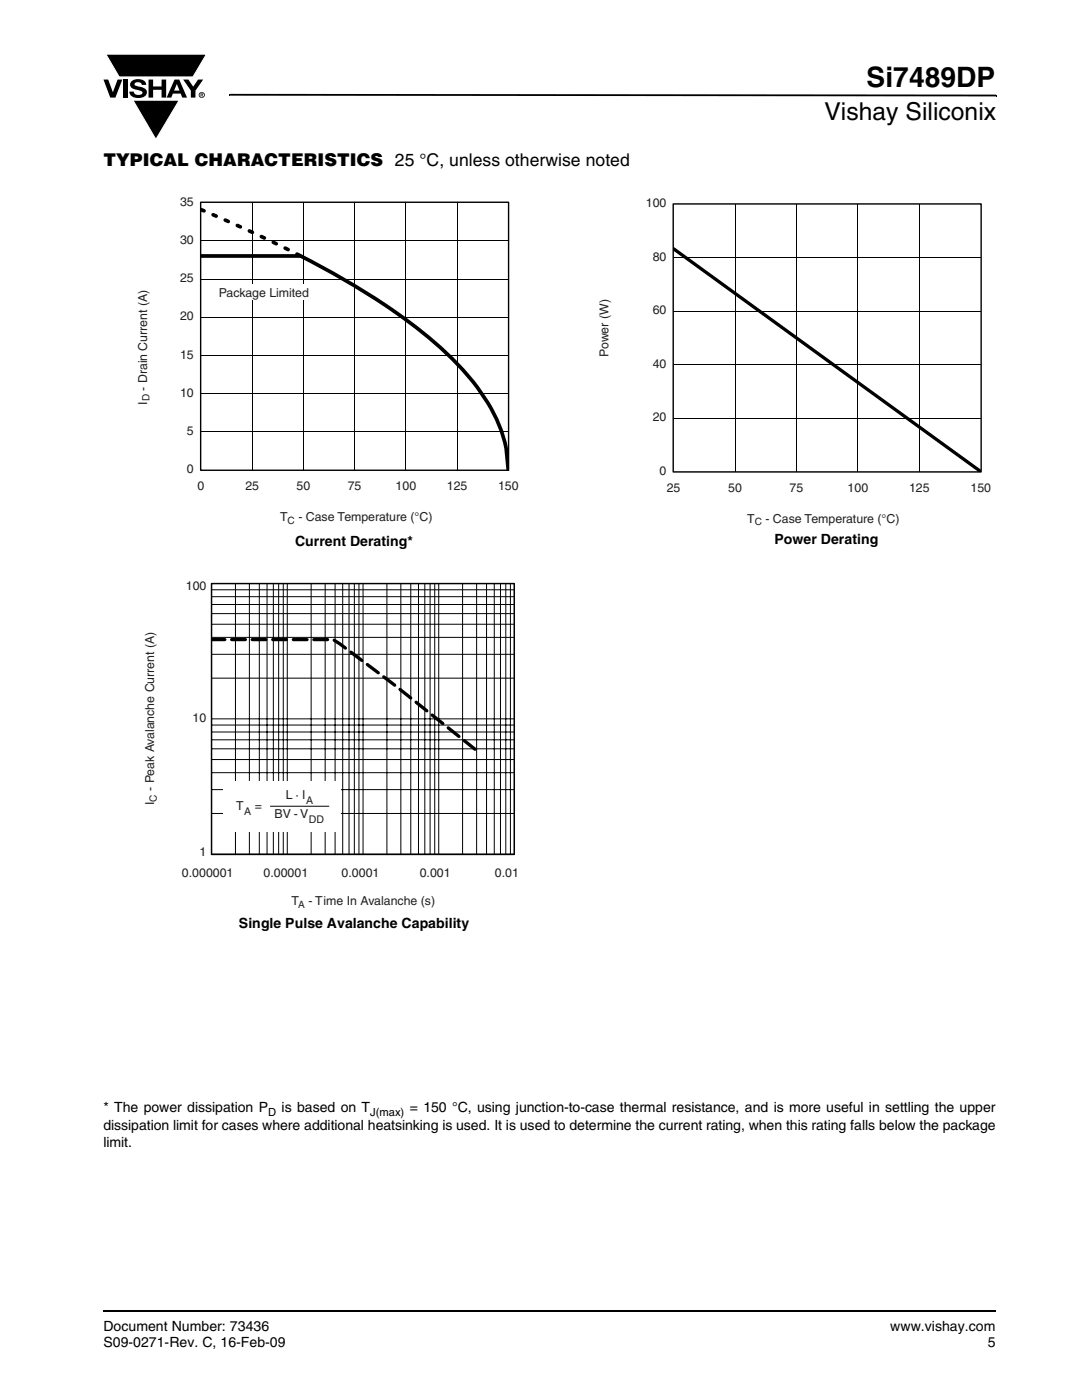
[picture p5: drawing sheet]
<svg xmlns="http://www.w3.org/2000/svg" width="216mm" height="279mm" viewBox="0 0 216 279" stroke-linecap="round" stroke-linejoin="round" font-family="sans-serif">
<path d="M20.5 261.5h.1v.4h-.1z" fill="#000"/>
<path d="M20.6 261.7h178.2" fill="none" stroke="#000" stroke-width=".36"/>
<path d="M20.6 10.7h20.7v17.3h-20.7z" fill="#fff"/>
<g fill="#000">
<path d="M20.6 15.9h1l.9 2.5 1-2.5h.9l-1.4 3.6h-1zM21.1 10.8h20.1l-2.7 4.6h-14.7zM24.6 15.9h.9v3.6h-.9zM26.3 16.2a2.1 2.1 0 0 1 2.8 .3l.1 .5h-.9a.79 .79 0 0 0-.7-.6 .79 .79 0 0 0-.8 .4l.3 .3 1 .3a1.08 1.08 0 0 1 1.2 1 1.08 1.08 0 0 1-1.1 1.1 1.73 1.73 0 0 1-2.4-1.2h.9a.96 .96 0 0 0 .8 .6 .96 .96 0 0 0 .9-.4 1.31 1.31 0 0 0-1.2-.6 1.04 1.04 0 0 1-1.1-.5 1.04 1.04 0 0 1 .2-1.2zM29.6 15.9h1v1.4h1.6v-1.4h1v3.6h-1v-1.6h-1.6v1.6h-1zM26.5 20h9.3l-4.7 7.8zM36.6 15.9h1l1 1.4 .9-1.4h1l-1.5 2.2v1.4h-.9v-1.4zM45.7 18.7h.2v.4h-.2zM45.9 18.7l152.9 .2v.3l-152.9-.1zM198.8 18.9h.1v.3h-.1z"/>
<path d="M35.3 16.8l-.6 1.3h1.1zM34.8 15.9h1l1.5 3.6h-.9l-.3-.8h-1.6l-.3 .8h-1z"/>
<path d="M40.2 18.7v.2h.2v-.2zM40 18.6l.5 .1v.1l-.1 .2 .1 .3-.3-.3v.3h-.2zM39.8 19a.46 .46 0 0 0 .9 0 .46 .46 0 0 0-.9 0zM39.7 19a.6 .6 0 0 1 1.2 0 .6 .6 0 0 1-1.2 0z"/>
</g>
<path d="M21.1 10.8h20.1l-2.7 4.6h-14.7zM26.5 20h9.3l-4.7 7.8z" fill="none" stroke="#fff" stroke-width=".2"/>
<path d="M27.2 38.9h76.3v66.1h-76.3z" fill="#fff"/>
<path d="M40.1 55.7h61.3M40.1 48.1h61.3M50.3 40.4v53.4M60.6 40.4v53.4M70.8 40.4v53.4M81 40.4v53.4M91.2 40.4v53.4M40.1 78.6h61.3M40.1 70.9h61.3M40.1 63.3h61.3M40.1 86.2h61.3" fill="none" stroke="#000" stroke-width=".2"/>
<path d="M40.1 51.1h19.9a137.9 137.9 0 0 1 27.4 17.8 43.1 43.1 0 0 1 12.5 16.8l.4 .9a23.6 23.6 0 0 1 1.1 7.2" fill="none" stroke="#000" stroke-width=".74"/>
<path d="M40.1 41.8a281.4 281.4 0 0 1 19.9 9.3" fill="none" stroke="#000" stroke-width=".74" stroke-dasharray=".7 2"/>
<path d="M40 40.4h61.5v53.4h-61.5z" fill="none" stroke="#000" stroke-width=".28"/>
<g fill="#fff">
<path d="M41.8 56.7h21v3.1h-21z"/>
<path d="M28.7 115.6h74.8v66h-74.8z"/>
</g>
<path d="M42.1 127.6h24.4l1.3 .9 10.8 8.1 16.4 13.1" fill="none" stroke="#000" stroke-width=".66" stroke-dasharray="2.7 1.4"/>
<g fill="none" stroke="#000" stroke-width=".2">
<path d="M42.2 117.7h60.4M42.2 119.1h60.4M47 116.5v54M49.8 116.5v54M51.7 116.5v54M53.3 116.5v54M54.5 116.5v54M55.6 116.5v54M56.5 116.5v54M57.3 116.5v54M62.1 116.5v54M64.9 116.5v54"/>
<path d="M66.9 116.5v54M68.4 116.5v54M69.6 116.5v54M70.7 116.5v54M71.6 116.5v54M72.4 116.5v54M77.2 116.5v54M80 116.5v54M82 116.5v54M83.5 116.5v54M84.8 116.5v54M85.8 116.5v54"/>
<path d="M86.7 116.5v54M87.5 116.5v54M92.3 116.5v54M95.1 116.5v54M97.1 116.5v54M98.6 116.5v54M99.9 116.5v54M100.9 116.5v54M101.8 116.5v54M102.6 116.5h-60.4v54h60.4M102.7 116.5v54M42.2 120.6h60.4"/>
<path d="M42.2 122.5h60.4M42.2 124.6h60.4M42.2 127.2h60.4M42.2 130.6h60.4M42.2 135.3h60.4M42.2 143.5h60.4M42.2 144.7h60.4M42.2 146.1h60.4M42.2 147.6h60.4M42.2 149.4h60.4M42.2 151.6h60.4M42.2 154.2h60.4"/>
<path d="M42.2 157.6h60.4M42.2 162.3h60.4M42.2 170.5h60.4"/>
</g>
<path d="M44.7 155.8h23.3v10.2h-23.3z" fill="#fff"/>
<path d="M54 160.9h11.6" fill="none" stroke="#000" stroke-width=".2"/>
<path d="M42.2 116.5h60.4v54h-60.4z" fill="none" stroke="#000" stroke-width=".28"/>
<path d="M119.3 39.3h78.5v66h-78.5z" fill="#fff"/>
<path d="M134.4 51.5h61.3M146.7 40.8v53.3M158.9 40.8v53.3M171.2 40.8v53.3M183.4 40.8v53.3M134.4 72.8h61.3M134.4 62.1h61.3M134.4 83.5h61.3" fill="none" stroke="#000" stroke-width=".2"/>
<path d="M134.4 49.6l61.3 44.5" fill="none" stroke="#000" stroke-width=".66"/>
<path d="M134.3 40.7h61.5v53.5h-61.5z" fill="none" stroke="#000" stroke-width=".28"/>
<text font-size="5.6" x="172.9" y="17.4">Si7489DP</text>
<text font-size="4.9" x="164.5" y="24">Vishay Siliconix</text>
<text font-size="3.5" x="20.6" y="33">TYPICAL CHARACTERISTICS 25 °C, unless otherwise noted</text>
<g font-size="2.8">
<text x="58.9" y="109">Current Derating*</text>
<text x="154.6" y="108.5">Power Derating</text>
<text x="47.7" y="185.2">Single Pulse Avalanche Capability</text>
<text x="20.6" y="222">* The power dissipation P</text>
<text x="56.2" y="222">is based on T</text>
<text x="81.8" y="222">= 150 °C, using junction-to-case thermal resistance, and is more useful in settling the upper</text>
<text x="20.6" y="225.5">dissipation limit for cases where additional heatsinking is used. It is used to determine the current rating, when this rating falls below the package</text>
<text x="20.6" y="229">limit.</text>
<text x="20.6" y="265.6">Document Number: 73436</text>
<text x="20.6" y="268.8">S09-0271-Rev. C, 16-Feb-09</text>
<text x="177.7" y="265.6">www.vishay.com</text>
<text x="197.1" y="268.8">5</text>
</g>
<g font-size="2.5" fill="#221f21">
<text x="35.9" y="41.1">35</text>
<text x="128.9" y="41.4">100</text>
<text x="35.9" y="48.7">30</text>
<text x="130.2" y="52.1">80</text>
<text x="35.9" y="56.3">25</text>
<text x="43.7" y="59.2">Package Limited</text>
<text x="35.9" y="63.9">20</text>
<text x="130.2" y="62.7">60</text>
<text x="35.9" y="71.5">15</text>
<text x="121.4" y="71.2" transform="rotate(-90 121.4 71.2)">Power (W)</text>
<text x="29.3" y="78" transform="rotate(-90 29.3 78)">- Drain Current (A)</text>
<text x="130.2" y="73.4">40</text>
<text x="29.3" y="80.8" transform="rotate(-90 29.3 80.8)">I</text>
<text x="35.9" y="79.2">10</text>
<text x="37.3" y="86.8">5</text>
<text x="130.2" y="84.1">20</text>
<text x="37.3" y="94.4">0</text>
<text x="131.6" y="94.7">0</text>
<text x="39.4" y="97.8">0</text>
<text x="49" y="97.8">25</text>
<text x="59.2" y="97.8">50</text>
<text x="69.4" y="97.8">75</text>
<text x="78.9" y="97.8">100</text>
<text x="89.2" y="97.8">125</text>
<text x="99.4" y="97.8">150</text>
<text x="133" y="98.1">25</text>
<text x="145.3" y="98.1">50</text>
<text x="157.6" y="98.1">75</text>
<text x="169.1" y="98.1">100</text>
<text x="181.4" y="98.1">125</text>
<text x="193.7" y="98.1">150</text>
<text x="55.9" y="104">T</text>
<text x="59.5" y="104">- Case Temperature (°C)</text>
<text x="149.1" y="104.3">T</text>
<text x="152.7" y="104.3">- Case Temperature (°C)</text>
<text x="37.1" y="117.8">100</text>
<text x="38.4" y="144.1">10</text>
<text x="30.8" y="160.6" transform="rotate(-90 30.8 160.6)">I</text>
<text x="30.8" y="157.8" transform="rotate(-90 30.8 157.8)">- Peak Avalanche Current (A)</text>
<text x="47.1" y="161.6">T</text>
<text x="50.8" y="161.6">=</text>
<text x="57.1" y="159.4">L · I</text>
<text x="54.8" y="163.2">BV - V</text>
<text x="39.8" y="170.8">1</text>
<text x="36.3" y="175.1">0.000001</text>
<text x="52.6" y="175.1">0.00001</text>
<text x="68.2" y="175.1">0.0001</text>
<text x="83.8" y="175.1">0.001</text>
<text x="98.7" y="175.1">0.01</text>
<text x="58.1" y="180.6">T</text>
<text x="61.5" y="180.6">- Time In Avalanche (s)</text>
</g>
<g font-size="2.2">
<text x="53.5" y="222.7">D</text>
<text x="73.9" y="222.7">J(max)</text>
</g>
<g font-size="2.1" fill="#221f21">
<text x="61.1" y="160.4">A</text>
<text x="48.7" y="162.6">A</text>
<text x="61.6" y="164.2">DD</text>
</g>
<g font-size="2" fill="#221f21">
<text x="29.9" y="80.1" transform="rotate(-90 29.9 80.1)">D</text>
<text x="57.4" y="104.5">C</text>
<text x="150.6" y="104.9">C</text>
<text x="31.3" y="160" transform="rotate(-90 31.3 160)">C</text>
<text x="59.5" y="181.2">A</text>
</g>
</svg>
